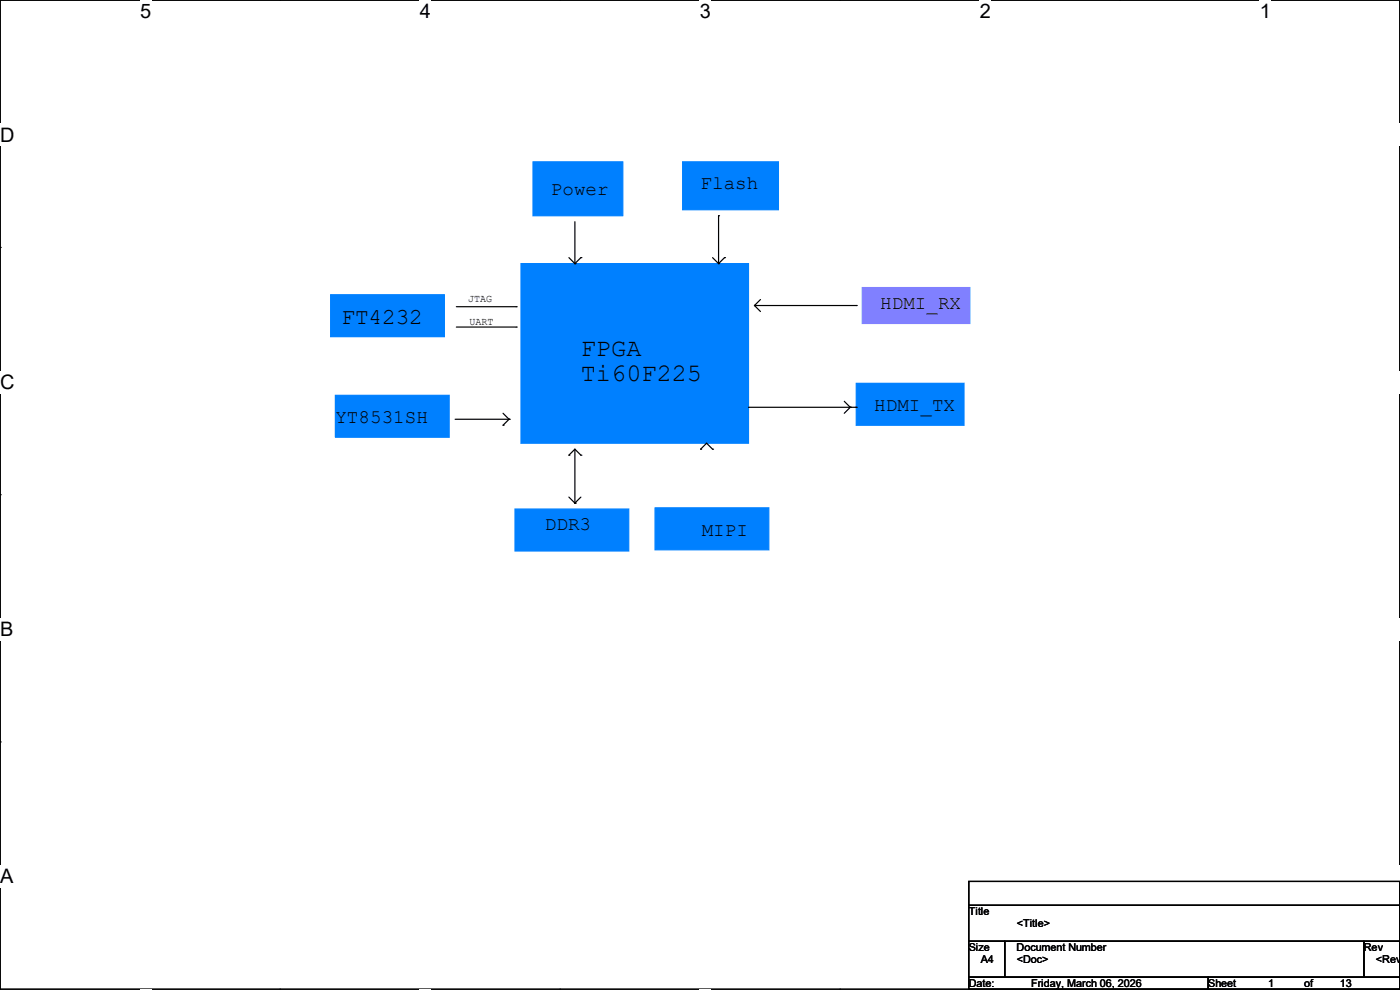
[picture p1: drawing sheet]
<svg xmlns="http://www.w3.org/2000/svg" width="297mm" height="210mm" viewBox="0 0 297 210" stroke-linecap="round" stroke-linejoin="round" font-family="sans-serif">
<path d="M0 0h297v209.8h-297z" fill="none" stroke="#000" stroke-width=".25"/>
<g fill="#fff">
<path d="M29.7 0h2.4v4.8h-2.4z"/>
<path d="M29.7 209.8h2.4v.2h-2.4z"/>
</g>
<path d="M59.4 0h.1M59.4 209.8h.1" fill="none" stroke="#000" stroke-width=".25"/>
<g fill="#fff">
<path d="M89.1 0h2.3v4.8h-2.3z"/>
<path d="M89.1 209.8h2.3v.2h-2.3z"/>
</g>
<path d="M118.8 0h.1M118.8 209.8h.1" fill="none" stroke="#000" stroke-width=".25"/>
<g fill="#fff">
<path d="M148.5 0h2.3v4.8h-2.3z"/>
<path d="M148.5 209.8h2.3v.2h-2.3z"/>
</g>
<path d="M178.2 0h.1M178.2 209.8h.1" fill="none" stroke="#000" stroke-width=".25"/>
<g fill="#fff">
<path d="M207.9 0h2.3v4.8h-2.3z"/>
<path d="M207.9 209.8h2.3v.2h-2.3z"/>
</g>
<path d="M237.6 0h.1M237.6 209.8h.1" fill="none" stroke="#000" stroke-width=".25"/>
<g fill="#fff">
<path d="M267.3 0h2.3v4.8h-2.3z"/>
<path d="M267.3 209.8h2.3v.2h-2.3z"/>
<path d="M0 26.2h3.1v4.8h-3.1z"/>
<path d="M297 26.2v4.8z"/>
<path d="M0 78.7h3.1v4.7h-3.1z"/>
<path d="M297 78.7v4.7z"/>
</g>
<path d="M0 52.5h.1M297 52.5h.1" fill="none" stroke="#000" stroke-width=".25"/>
<g fill="#fff">
<path d="M0 131.1h2.9v4.8h-2.9z"/>
<path d="M297 131.1v4.8z"/>
</g>
<path d="M0 104.9h.1M297 104.9h.1" fill="none" stroke="#000" stroke-width=".25"/>
<g fill="#fff">
<path d="M0 183.6h2.9v4.7h-2.9z"/>
<path d="M296.9 183.6h.1v4.7h-.1z"/>
</g>
<g fill="none" stroke="#000" stroke-width=".25">
<path d="M120.7 54.7l1.3 1.2M122 55.9h.1M122 47v8.9M123.2 54.7h.1M123.2 54.7l-1.2 1.2M151.2 54.7l1.2 1.2M152.4 45.8h.1M152.4 55.9h.1M152.4 45.8v10.1M153.7 54.7h.1M153.7 54.7l-1.3 1.2M96.8 65.1h12.7"/>
<path d="M96.8 69.4h12.7M109.5 65.1h.1M109.5 69.4h.1M160.1 64.8h.1M160.1 64.8h21.6M160.1 64.8l1.2 1.3M161.3 63.5l-1.2 1.3M181.7 64.8h.1M96.6 88.9h11.4M106.7 90.2h.1M106.7 87.7l1.3 1.2M108 88.9h.1"/>
<path d="M108 88.9l-1.3 1.3M120.7 96.6h.1M122 95.3v11.4M122 95.3l-1.3 1.3M122 95.3l1.2 1.3M123.2 96.6h.1M148.6 95.3h.1M148.6 95.3l1.3-1.3 1.3 1.3M151.2 95.3h.1M158.8 86.4h22.9M179.1 85.1l1.3 1.3M180.4 86.4h.1"/>
<path d="M180.4 86.4l-1.3 1.3M181.7 86.4h.1M120.7 105.5l1.3 1.2M122 106.7h.1M123.2 105.5l-1.2 1.2M0 157.4h.1M297 157.4h.1M205.5 187h91.5v5.1h-91.5zM205.5 192.1h91.5v7.6h-91.5zM205.5 199.7h7.6v7.6h-7.6zM213.1 199.7h76.2v7.6h-76.2zM289.3 199.7h7.7v7.6h-7.7z"/>
<path d="M205.5 207.3h50.8v2.5h-50.8zM256.3 207.3h40.7v2.5h-40.7z"/>
</g>
<g fill="#0080ff" stroke="#0080ff" stroke-width=".25">
<path d="M110.5 55.9h48.3v38.1h-48.3z" fill-rule="evenodd"/>
<path d="M181.7 81.3h22.8v8.9h-22.8z" fill-rule="evenodd"/>
<path d="M71.2 83.9h24.1v8.9h-24.1z" fill-rule="evenodd"/>
<path d="M109.3 108h24.1v8.9h-24.1z" fill-rule="evenodd"/>
<path d="M113.1 34.3h19v11.5h-19z" fill-rule="evenodd"/>
<path d="M144.8 34.3h20.3v10.2h-20.3z" fill-rule="evenodd"/>
<path d="M70.1 62.5h24.2v8.9h-24.2z" fill-rule="evenodd"/>
<path d="M139 107.7h24.1v8.9h-24.1z" fill-rule="evenodd"/>
</g>
<path d="M182.9 61h22.9v7.6h-22.9z" fill-rule="evenodd" fill="#8080ff" stroke="#8080ff" stroke-width=".25"/>
<g font-size="5.3">
<text x="123.2" y="75.4">FPGA</text>
<text x="123.2" y="80.8">Ti60F225</text>
</g>
<text font-size="4.8" x="72.4" y="68.7">FT4232</text>
<g font-size="4.2">
<text x="29.7" y="3.9">5</text>
<text x="89.1" y="3.9">4</text>
<text x="148.5" y="3.9">3</text>
<text x="207.9" y="3.9">2</text>
<text x="267.3" y="3.9">1</text>
<text x="0" y="30.1">D</text>
<text x="0" y="82.5">C</text>
<text x="0" y="135">B</text>
<text x="0" y="187.4">A</text>
<text x="297" y="187.4">A</text>
</g>
<g font-size="4.1">
<text x="116.9" y="41.4">Power</text>
<text x="148.6" y="40.1">Flash</text>
<text x="186.7" y="65.5">HDMI_RX</text>
<text x="71.2" y="89.7">YT8531SH</text>
<text x="185.5" y="87.1">HDMI_TX</text>
<text x="115.6" y="112.5">DDR3</text>
<text x="148.9" y="113.8">MIPI</text>
</g>
<g font-size="2.3">
<text x="99.4" y="64.1">JTAG</text>
<text x="99.6" y="69">UART</text>
<text x="205.5" y="194.1">Title</text>
<text x="215.7" y="196.7">&lt;Title&gt;</text>
<text x="205.5" y="201.8">Size</text>
<text x="215.7" y="201.8">Document Number</text>
<text x="289.4" y="201.8">Rev</text>
<text x="205.5" y="209.4">Date:</text>
<text x="208.1" y="204.3">A4</text>
<text x="215.7" y="204.3">&lt;Doc&gt;</text>
<text x="218.7" y="209.4">Friday, March 06, 2026</text>
<text x="256.3" y="209.4">Sheet</text>
<text x="269" y="209.4">1</text>
<text x="276.7" y="209.4">of</text>
<text x="284.3" y="209.4">13</text>
<text x="291.9" y="204.3">&lt;RevC</text>
</g>
</svg>
